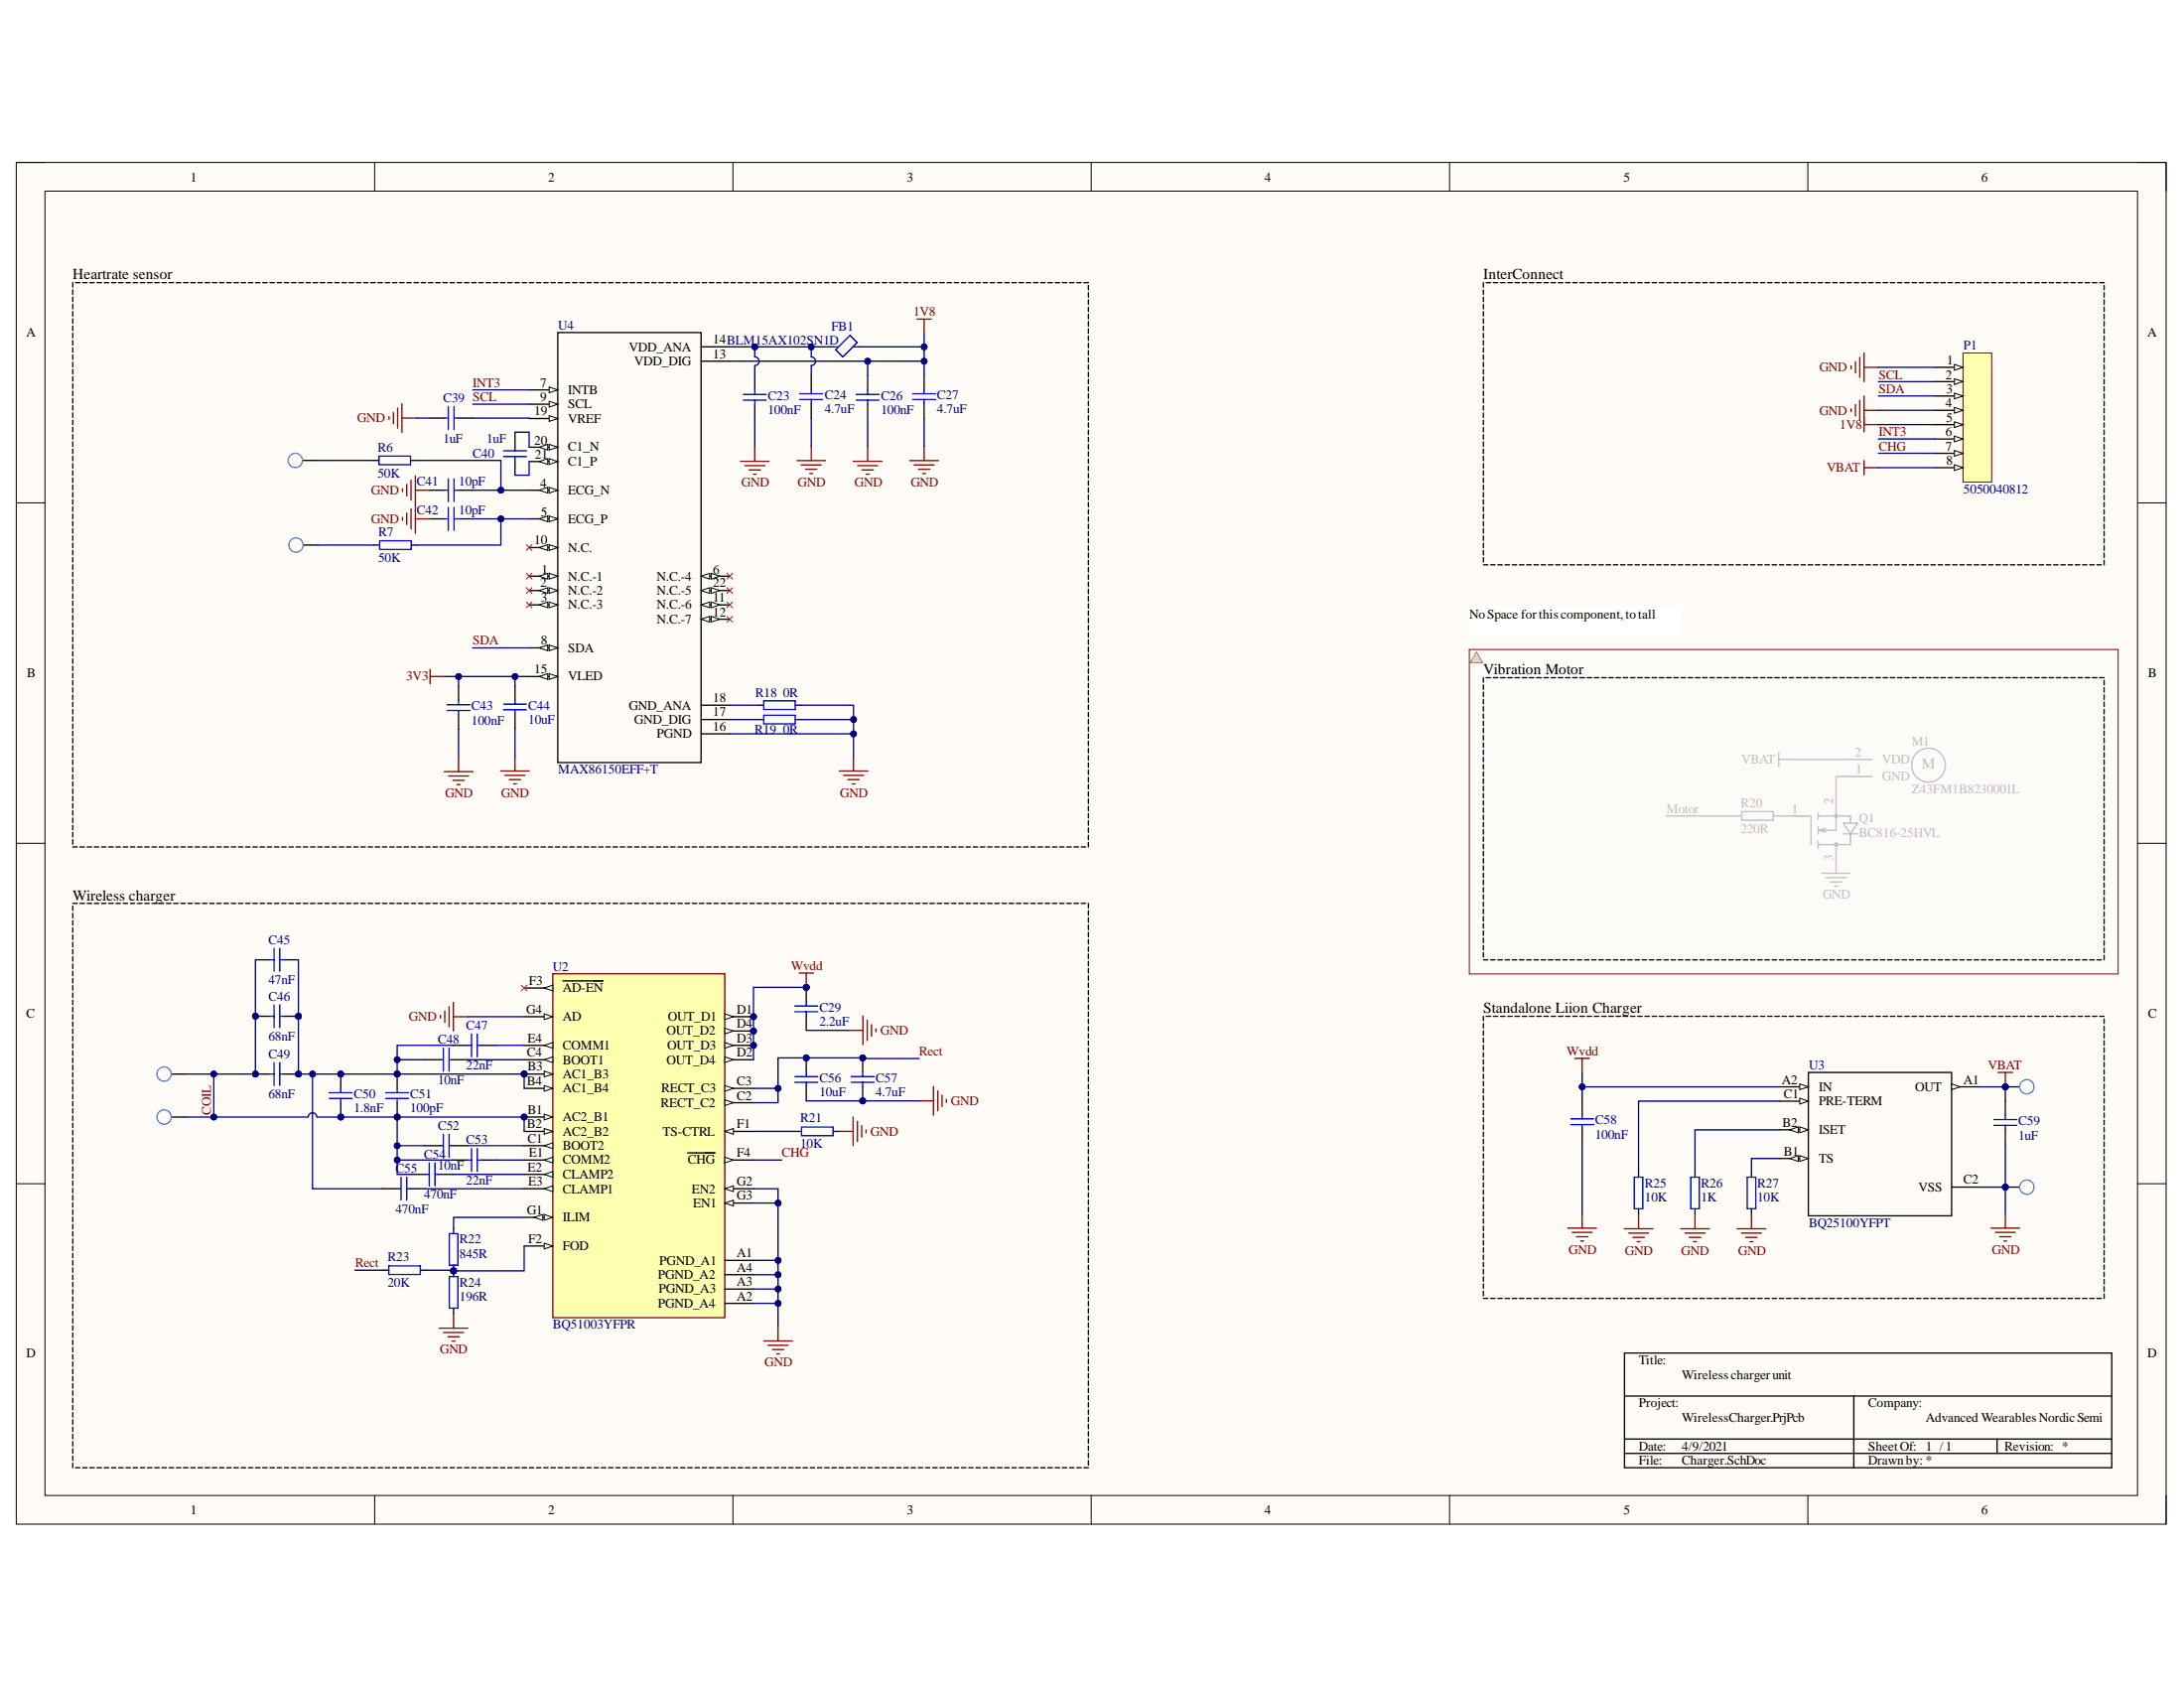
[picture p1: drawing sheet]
# Altium project WirelessCharger.PrjPcb
1 sheet, 52 parts. Net scope: global (net labels, ports and power ports of the same name join across sheets).
Board file: SensCharger.PcbDoc

## Sheet Charger.SchDoc: Wireless charger unit
size B; Organization: Advanced Wearables Nordic Semi; SheetNumber: 1; SheetTotal: 1

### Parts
*  TitleBlock  (value not drawn)  (graphical)
C23  100nF  [C0402]
C24  4.7uF  [C0402]
C26  100nF  [C0402]
C27  4.7uF  [C0402]
C29  2.2uF  [C0603]
C39  1uF  [C0402]
C40  1uF  [C0402]
C41  10pF  [C0402]
C42  10pF  [C0402]
C43  100nF  [C0402]
C44  10uF  [C0603]
C45  47nF  [C0402]
C46  68nF  [C0402]
C47  22nF  [C0402]
C48  10nF  [C0402]
C49  68nF  [C0402]
C50  1.8nF  [C0402]
C51  100pF  [C0402]
C52  10nF  [C0402]
C53  22nF  [C0402]
C54  470nF  [C0402]
C55  470nF  [C0402]
C56  10uF  [C0603]
C57  4.7uF  [C0603]
C58  100nF  [C0402]
C59  1uF  [C0402]
Coil1  DNP  [TP_SMD_1.0mm]  (value not drawn)
Coil2  DNP  [TP_SMD_1.0mm]  (value not drawn)
FB1  BLM15AX102SN1D  [IND0402]
GND  DNP  [TP_SMD_1.0mm]  (value not drawn)
M1  Z43FM1B8230001L  [Z43FM1B8230001L]  (masked out: inside a compile mask, not in the netlist)
P1  5050040812  [5050040812]
Q1  BC816-25HVL  [SOT23-3]  (masked out: inside a compile mask, not in the netlist)
R6  50K  [RES0402]
R7  50K  [RES0402]
R18  0R  [RES0402]
R19  0R  [RES0402]
R20  220R  [RES0603R]  (masked out: inside a compile mask, not in the netlist)
R21  10K  [RES0402]
R22  845R  [RES0402]
R23  20K  [RES0402]
R24  196R  [RES0402]
R25  10K  [RES0402]
R26  1K  [RES0402]
R27  10K  [RES0402]
TP1  DNP  [TP_SMD_1.0mm]  (value not drawn)
TP2  DNP  [TP_SMD_1.0mm]  (value not drawn)
U2  BQ51003YFPR  [BQ51003]
U3  BQ25100YFPT  [BQ25100YFP]
U4  MAX86150EFF+T  [MAX86150EFF+]
VBAT  DNP  [TP_SMD_1.0mm]  (value not drawn)

### Blocks framed on the sheet
Heartrate sensor: C23 C24 C26 C27 C39-C44 FB1 R6 R7 R18 R19 TP1 TP2 U4
InterConnect: P1
Vibration Motor: M1 Q1 R20
Wireless charger: C29 C45-C57 Coil1 Coil2 R21-R24 U2
Standalone Liion Charger: C58 C59 GND R25-R27 U3 VBAT

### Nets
1V8: C26.2 C27.2 FB1.2 P1.5 U4.13(VDD_DIG)
3V3: C43.2 C44.2 U4.15(VLED)
GND: C23.1 C24.1 C26.1 C27.1 C29.2 C39.2 C41.1 C42.1 C43.1 C44.1 C56.2 C57.2 C58.2 C59.2 GND.1 P1.1 P1.4 R18.2 R19.2 R21.1 R24.1 R25.1 R26.1 R27.1 U2.A1(PGND_A1) U2.A2(PGND_A4) U2.A3(PGND_A3) U2.A4(PGND_A2) U2.G2(EN2) U2.G3(EN1) U2.G4(AD) U3.C2(VSS) U4.16(PGND)
VBAT: C59.1 P1.8 U3.A1(OUT) VBAT.1
Wvdd: C29.1 C58.1 U2.D1(OUT_D1) U2.D2(OUT_D4) U2.D3(OUT_D3) U2.D4(OUT_D2) U3.A2(IN)
CHG: P1.7 U2.F4(~{CHG})
COIL: C45.2 C46.2 C49.2 C50.2 C51.2 C52.2 C53.2 C54.2 Coil1.1 Coil2.1 U2.B1(AC2_B1) U2.B2(AC2_B2)
INT3: P1.6 U4.7(INTB)
Rect: C56.1 C57.1 R23.2 U2.C2(RECT_C2) U2.C3(RECT_C3)
SCL: P1.2 U4.9(SCL)
SDA: P1.3 U4.8(SDA)
NetC23_2: C23.2 C24.2 FB1.1 U4.14(VDD_ANA)
NetC39_1: C39.1 U4.19(VREF)
NetC40_1: C40.1 U4.20(C1_N)
NetC40_2: C40.2 U4.21(C1_P)
NetC41_2: C41.2 R6.2 U4.4(ECG_N)
NetC42_2: C42.2 R7.2 U4.5(ECG_P)
NetC45_1: C45.1 C46.1 C47.2 C48.2 C49.1 C50.1 C51.1 C55.2 U2.B3(AC1_B3) U2.B4(AC1_B4)
NetC47_1: C47.1 U2.E4(COMM1)
NetC48_1: C48.1 U2.C4(BOOT1)
NetC52_1: C52.1 U2.C1(BOOT2)
NetC53_1: C53.1 U2.E1(COMM2)
NetC54_1: C54.1 U2.E2(CLAMP2)
NetC55_1: C55.1 U2.E3(CLAMP1)
NetR6_1: R6.1 TP1.1
NetR7_1: R7.1 TP2.1
NetR18_1: R18.1 U4.18(GND_ANA)
NetR19_1: R19.1 U4.17(GND_DIG)
NetR21_2: R21.2 U2.F1(TS-CTRL)
NetR22_1: R22.1 R23.1 R24.2 U2.F2(FOD)
NetR22_2: R22.2 U2.G1(ILIM)
NetR25_2: R25.2 U3.C1(PRE-TERM)
NetR26_2: R26.2 U3.B2(ISET)
NetR27_2: R27.2 U3.B1(TS)

Not connected (* = marked no-connect by the designer): U2 F3(~{AD-EN})*; U4 1(N.C.-1)* 2(N.C.-2)* 3(N.C.-3)* 6(N.C.-4)* 10(N.C.)* 11(N.C.-6)* 12(N.C.-7)* 22(N.C.-5)*

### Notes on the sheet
- No Space for this component, to tall
